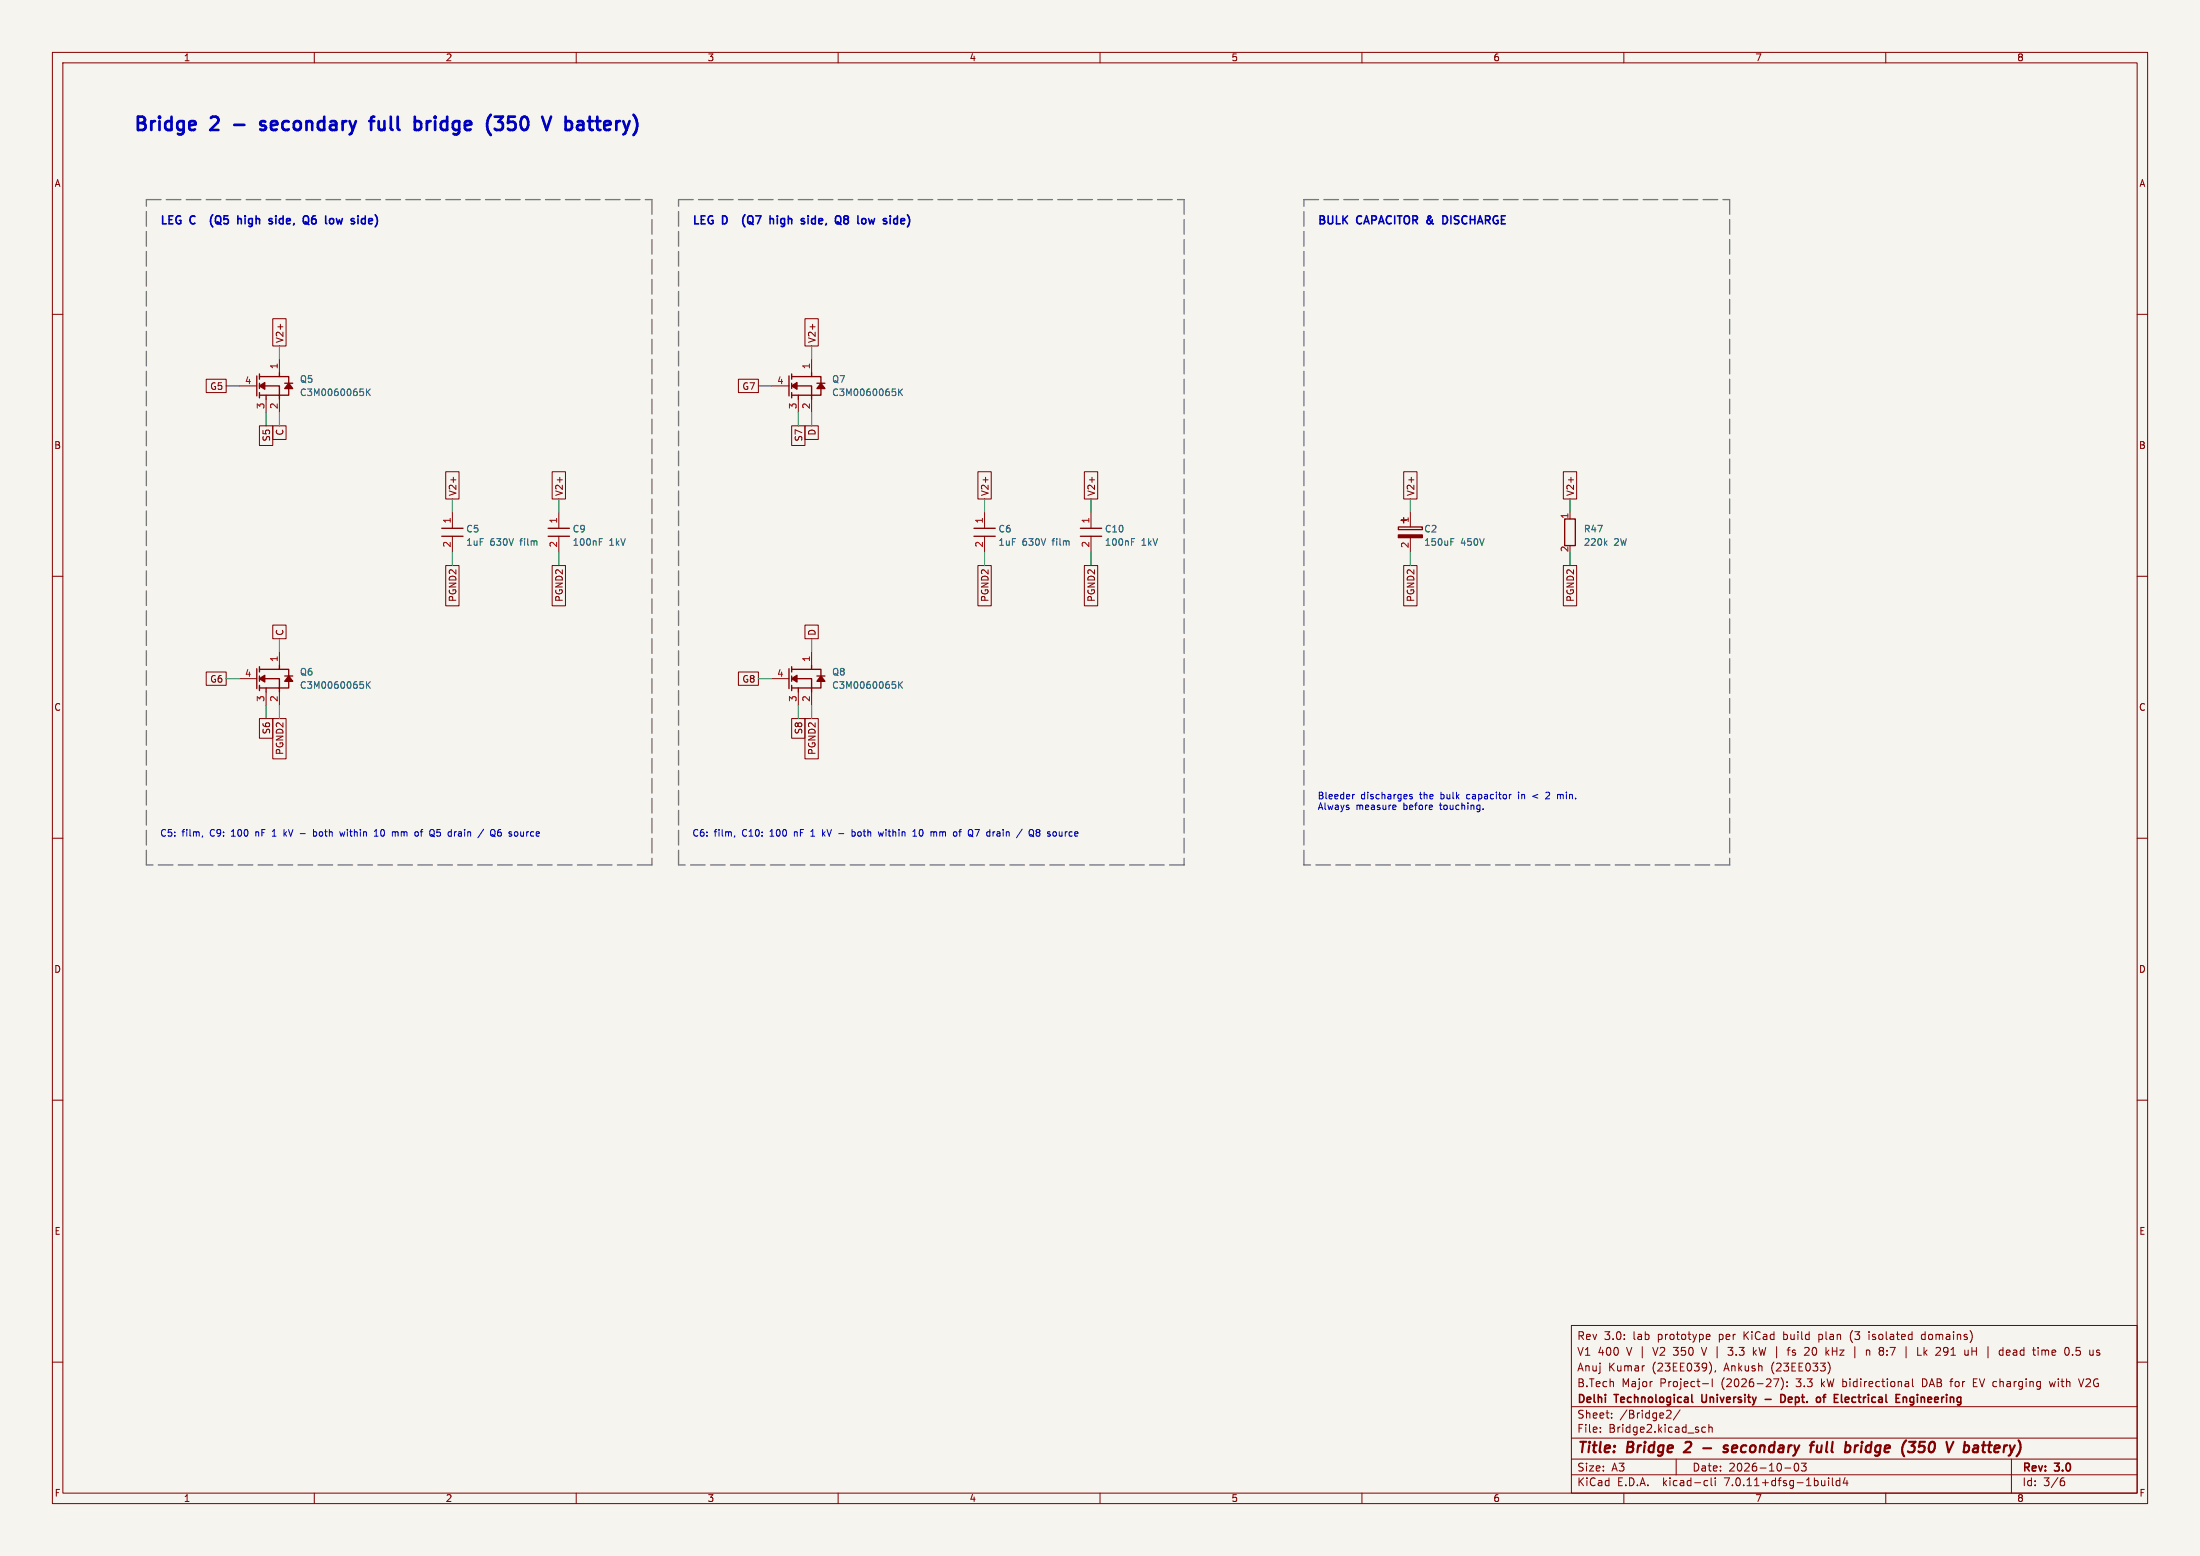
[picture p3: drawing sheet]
(kicad_sch
 (version 20260306)
 (generator "eeschema")
 (generator_version "10.0")
 (paper "A3")
 (title_block
  (title "Bridge 2 - secondary full bridge (350 V battery)")
  (date "2026-10-03")
  (rev "3.0")
  (company "Delhi Technological University - Dept. of Electrical Engineering")
  (comment 1 "B.Tech Major Project-I (2026-27): 3.3 kW bidirectional DAB for EV charging with V2G")
  (comment 2 "Anuj Kumar (23EE039), Ankush (23EE033)")
  (comment 3 "V1 400 V | V2 350 V | 3.3 kW | fs 20 kHz | n 8:7 | Lk 291 uH | dead time 0.5 us")
  (comment 4 "Rev 3.0: lab prototype per KiCad build plan (3 isolated domains)"))
 (lib_symbols
  (symbol "DAB_3k3W:C" (exclude_from_sim no) (in_bom yes) (on_board yes)
   (in_pos_files yes)
   (duplicate_pin_numbers_are_jumpers no)
   (property "Reference" "C" (at 0 5.08 0) (show_name no) (do_not_autoplace no) (effects (font (size 1.27 1.27))))
   (property "Value" "C" (at 0 -5.08 0) (show_name no) (do_not_autoplace no) (effects (font (size 1.27 1.27))))
   (property "Footprint" "" (at 0 0 0) (show_name no) (do_not_autoplace no) (hide yes) (effects (font (size 1.27 1.27))))
   (property "Datasheet" "" (at 0 0 0) (show_name no) (do_not_autoplace no) (hide yes) (effects (font (size 1.27 1.27))))
   (property "Description" "Capacitor" (at 0 0 0) (show_name no) (do_not_autoplace no) (hide yes) (effects (font (size 1.27 1.27))))
   (symbol "C_0_1"
    (polyline (pts (xy -2.032 0.762) (xy 2.032 0.762)) (stroke (width 0.254) (type default)) (fill (type none)))
    (polyline (pts (xy -2.032 -0.762) (xy 2.032 -0.762)) (stroke (width 0.254) (type default)) (fill (type none))))
   (symbol "C_1_1"
    (pin passive line (at 0 3.81 270) (length 3.048) (name "" (effects (font (size 1.27 1.27)))) (number "1" (effects (font (size 1.27 1.27)))))
    (pin passive line (at 0 -3.81 90) (length 3.048) (name "" (effects (font (size 1.27 1.27)))) (number "2" (effects (font (size 1.27 1.27))))))
   (embedded_fonts no))
  (symbol "DAB_3k3W:C_Polarized" (exclude_from_sim no) (in_bom yes) (on_board yes)
   (in_pos_files yes)
   (duplicate_pin_numbers_are_jumpers no)
   (property "Reference" "C" (at 0 5.08 0) (show_name no) (do_not_autoplace no) (effects (font (size 1.27 1.27))))
   (property "Value" "C_Polarized" (at 0 -5.08 0) (show_name no) (do_not_autoplace no) (effects (font (size 1.27 1.27))))
   (property "Footprint" "" (at 0 0 0) (show_name no) (do_not_autoplace no) (hide yes) (effects (font (size 1.27 1.27))))
   (property "Datasheet" "" (at 0 0 0) (show_name no) (do_not_autoplace no) (hide yes) (effects (font (size 1.27 1.27))))
   (property "Description" "Polarized capacitor" (at 0 0 0) (show_name no) (do_not_autoplace no) (hide yes) (effects (font (size 1.27 1.27))))
   (symbol "C_Polarized_0_1"
    (rectangle (start -2.286 0.508) (end 2.286 1.016) (stroke (width 0.254) (type default)) (fill (type none)))
    (rectangle (start -2.286 -0.508) (end 2.286 -1.016) (stroke (width 0.254) (type default)) (fill (type outline)))
    (polyline (pts (xy -1.778 2.286) (xy -0.762 2.286)) (stroke (width 0.254) (type default)) (fill (type none)))
    (polyline (pts (xy -1.27 2.794) (xy -1.27 1.778)) (stroke (width 0.254) (type default)) (fill (type none))))
   (symbol "C_Polarized_1_1"
    (pin passive line (at 0 3.81 270) (length 2.794) (name "" (effects (font (size 1.27 1.27)))) (number "1" (effects (font (size 1.27 1.27)))))
    (pin passive line (at 0 -3.81 90) (length 2.794) (name "" (effects (font (size 1.27 1.27)))) (number "2" (effects (font (size 1.27 1.27))))))
   (embedded_fonts no))
  (symbol "DAB_3k3W:Q_NMOS_DSKG"
   (pin_names
    (offset 0.254) (hide yes)) (exclude_from_sim no) (in_bom yes) (on_board yes)
   (in_pos_files yes)
   (duplicate_pin_numbers_are_jumpers no)
   (property "Reference" "Q" (at 0 6.35 0) (show_name no) (do_not_autoplace no) (effects (font (size 1.27 1.27))))
   (property "Value" "Q_NMOS_DSKG" (at 0 -6.35 0) (show_name no) (do_not_autoplace no) (effects (font (size 1.27 1.27))))
   (property "Footprint" "" (at 0 0 0) (show_name no) (do_not_autoplace no) (hide yes) (effects (font (size 1.27 1.27))))
   (property "Datasheet" "" (at 0 0 0) (show_name no) (do_not_autoplace no) (hide yes) (effects (font (size 1.27 1.27))))
   (property "Description" "N-MOSFET with Kelvin source: 1 D, 2 S, 3 KS, 4 G" (at 0 0 0) (show_name no) (do_not_autoplace no) (hide yes) (effects (font (size 1.27 1.27))))
   (symbol "Q_NMOS_DSKG_0_1"
    (polyline (pts (xy -1.778 1.905) (xy -1.778 -1.905)) (stroke (width 0.254) (type default)) (fill (type none)))
    (polyline (pts (xy -1.27 2.286) (xy -1.27 1.27)) (stroke (width 0.254) (type default)) (fill (type none)))
    (polyline (pts (xy -1.27 1.778) (xy 2.54 1.778) (xy 2.54 2.54)) (stroke (width 0.254) (type default)) (fill (type none)))
    (polyline (pts (xy -1.27 0.508) (xy -1.27 -0.508)) (stroke (width 0.254) (type default)) (fill (type none)))
    (polyline (pts (xy -1.27 0) (xy 2.54 0) (xy 2.54 -1.778)) (stroke (width 0.254) (type default)) (fill (type none)))
    (polyline (pts (xy -1.27 0) (xy -0.254 0.635) (xy -0.254 -0.635) (xy -1.27 0)) (stroke (width 0.254) (type default)) (fill (type outline)))
    (polyline (pts (xy -1.27 -1.27) (xy -1.27 -2.286)) (stroke (width 0.254) (type default)) (fill (type none)))
    (polyline (pts (xy -1.27 -1.778) (xy 2.54 -1.778) (xy 2.54 -2.54)) (stroke (width 0.254) (type default)) (fill (type none)))
    (polyline (pts (xy 0 -1.778) (xy 0 -2.54)) (stroke (width 0.254) (type default)) (fill (type none)))
    (polyline (pts (xy 2.54 1.778) (xy 4.318 1.778) (xy 4.318 -1.778) (xy 2.54 -1.778)) (stroke (width 0.254) (type default)) (fill (type none)))
    (polyline (pts (xy 3.556 0.508) (xy 5.08 0.508)) (stroke (width 0.254) (type default)) (fill (type none)))
    (polyline (pts (xy 3.556 -0.508) (xy 5.08 -0.508) (xy 4.318 0.508) (xy 3.556 -0.508)) (stroke (width 0.254) (type default)) (fill (type outline))))
   (symbol "Q_NMOS_DSKG_1_1"
    (pin passive line (at 2.54 5.08 270) (length 2.54) (name "D" (effects (font (size 1.27 1.27)))) (number "1" (effects (font (size 1.27 1.27)))))
    (pin passive line (at 2.54 -5.08 90) (length 2.54) (name "S" (effects (font (size 1.27 1.27)))) (number "2" (effects (font (size 1.27 1.27)))))
    (pin passive line (at 0 -5.08 90) (length 2.54) (name "KS" (effects (font (size 1.27 1.27)))) (number "3" (effects (font (size 1.27 1.27)))))
    (pin input line (at -5.08 0 0) (length 3.302) (name "G" (effects (font (size 1.27 1.27)))) (number "4" (effects (font (size 1.27 1.27))))))
   (embedded_fonts no))
  (symbol "DAB_3k3W:R" (exclude_from_sim no) (in_bom yes) (on_board yes)
   (in_pos_files yes)
   (duplicate_pin_numbers_are_jumpers no)
   (property "Reference" "R" (at 0 5.08 0) (show_name no) (do_not_autoplace no) (effects (font (size 1.27 1.27))))
   (property "Value" "R" (at 0 -5.08 0) (show_name no) (do_not_autoplace no) (effects (font (size 1.27 1.27))))
   (property "Footprint" "" (at 0 0 0) (show_name no) (do_not_autoplace no) (hide yes) (effects (font (size 1.27 1.27))))
   (property "Datasheet" "" (at 0 0 0) (show_name no) (do_not_autoplace no) (hide yes) (effects (font (size 1.27 1.27))))
   (property "Description" "Resistor" (at 0 0 0) (show_name no) (do_not_autoplace no) (hide yes) (effects (font (size 1.27 1.27))))
   (symbol "R_0_1"
    (rectangle (start -1.016 -2.54) (end 1.016 2.54) (stroke (width 0.254) (type default)) (fill (type none))))
   (symbol "R_1_1"
    (pin passive line (at 0 3.81 270) (length 1.27) (name "" (effects (font (size 1.27 1.27)))) (number "1" (effects (font (size 1.27 1.27)))))
    (pin passive line (at 0 -3.81 90) (length 1.27) (name "" (effects (font (size 1.27 1.27)))) (number "2" (effects (font (size 1.27 1.27))))))
   (embedded_fonts no)))
 (text "Bridge 2 - secondary full bridge (350 V battery)"
  (exclude_from_sim no)
  (at 25.4 25.4 0)
  (effects (font (size 2.54 2.54)
    (bold yes)) (justify left bottom)))
 (text "LEG C  (Q5 high side, Q6 low side)"
  (exclude_from_sim no)
  (at 30.48 43.18 0)
  (effects (font (size 1.524 1.524)
    (bold yes)) (justify left bottom)))
 (text "C6: film, C10: 100 nF 1 kV - both within 10 mm of Q7 drain / Q8 source"
  (exclude_from_sim no)
  (at 132.08 160.02 0)
  (effects (font (size 1.27 1.27)) (justify left bottom)))
 (text "LEG D  (Q7 high side, Q8 low side)"
  (exclude_from_sim no)
  (at 132.08 43.18 0)
  (effects (font (size 1.524 1.524)
    (bold yes)) (justify left bottom)))
 (text "Bleeder discharges the bulk capacitor in < 2 min.\nAlways measure before touching."
  (exclude_from_sim no)
  (at 251.46 154.94 0)
  (effects (font (size 1.27 1.27)) (justify left bottom)))
 (text "C5: film, C9: 100 nF 1 kV - both within 10 mm of Q5 drain / Q6 source"
  (exclude_from_sim no)
  (at 30.48 160.02 0)
  (effects (font (size 1.27 1.27)) (justify left bottom)))
 (text "BULK CAPACITOR & DISCHARGE"
  (exclude_from_sim no)
  (at 251.46 43.18 0)
  (effects (font (size 1.524 1.524)
    (bold yes)) (justify left bottom)))
 (polyline
  (pts (xy 124.46 38.1) (xy 124.46 165.1))
  (stroke (width 0.254) (type dash) (color 120 120 120 1)))
 (polyline
  (pts (xy 27.94 165.1) (xy 27.94 38.1))
  (stroke (width 0.254) (type dash) (color 120 120 120 1)))
 (wire
  (pts (xy 299.72 105.41) (xy 299.72 107.95))
  (stroke (width 0) (type default)))
 (wire
  (pts (xy 106.68 105.41) (xy 106.68 107.95))
  (stroke (width 0) (type default)))
 (wire
  (pts (xy 50.8 78.74) (xy 50.8 81.28))
  (stroke (width 0) (type default)))
 (wire
  (pts (xy 154.94 68.58) (xy 154.94 66.04))
  (stroke (width 0) (type default)))
 (polyline
  (pts (xy 330.2 38.1) (xy 330.2 165.1))
  (stroke (width 0.254) (type dash) (color 120 120 120 1)))
 (polyline
  (pts (xy 27.94 38.1) (xy 124.46 38.1))
  (stroke (width 0.254) (type dash) (color 120 120 120 1)))
 (wire
  (pts (xy 208.28 97.79) (xy 208.28 95.25))
  (stroke (width 0) (type default)))
 (wire
  (pts (xy 45.72 129.54) (xy 43.18 129.54))
  (stroke (width 0) (type default)))
 (polyline
  (pts (xy 129.54 38.1) (xy 226.06 38.1))
  (stroke (width 0.254) (type dash) (color 120 120 120 1)))
 (wire
  (pts (xy 50.8 134.62) (xy 50.8 137.16))
  (stroke (width 0) (type default)))
 (wire
  (pts (xy 154.94 124.46) (xy 154.94 121.92))
  (stroke (width 0) (type default)))
 (wire
  (pts (xy 269.24 105.41) (xy 269.24 107.95))
  (stroke (width 0) (type default)))
 (wire
  (pts (xy 86.36 105.41) (xy 86.36 107.95))
  (stroke (width 0) (type default)))
 (polyline
  (pts (xy 129.54 165.1) (xy 129.54 38.1))
  (stroke (width 0.254) (type dash) (color 120 120 120 1)))
 (wire
  (pts (xy 299.72 97.79) (xy 299.72 95.25))
  (stroke (width 0) (type default)))
 (wire
  (pts (xy 269.24 97.79) (xy 269.24 95.25))
  (stroke (width 0) (type default)))
 (polyline
  (pts (xy 124.46 165.1) (xy 27.94 165.1))
  (stroke (width 0.254) (type dash) (color 120 120 120 1)))
 (wire
  (pts (xy 106.68 97.79) (xy 106.68 95.25))
  (stroke (width 0) (type default)))
 (wire
  (pts (xy 147.32 129.54) (xy 144.78 129.54))
  (stroke (width 0) (type default)))
 (wire
  (pts (xy 208.28 105.41) (xy 208.28 107.95))
  (stroke (width 0) (type default)))
 (wire
  (pts (xy 53.34 124.46) (xy 53.34 121.92))
  (stroke (width 0) (type default)))
 (polyline
  (pts (xy 248.92 38.1) (xy 330.2 38.1))
  (stroke (width 0.254) (type dash) (color 120 120 120 1)))
 (polyline
  (pts (xy 226.06 38.1) (xy 226.06 165.1))
  (stroke (width 0.254) (type dash) (color 120 120 120 1)))
 (wire
  (pts (xy 152.4 134.62) (xy 152.4 137.16))
  (stroke (width 0) (type default)))
 (wire
  (pts (xy 187.96 97.79) (xy 187.96 95.25))
  (stroke (width 0) (type default)))
 (wire
  (pts (xy 154.94 134.62) (xy 154.94 137.16))
  (stroke (width 0) (type default)))
 (wire
  (pts (xy 45.72 73.66) (xy 43.18 73.66))
  (stroke (width 0) (type default)))
 (polyline
  (pts (xy 226.06 165.1) (xy 129.54 165.1))
  (stroke (width 0.254) (type dash) (color 120 120 120 1)))
 (wire
  (pts (xy 147.32 73.66) (xy 144.78 73.66))
  (stroke (width 0) (type default)))
 (wire
  (pts (xy 53.34 78.74) (xy 53.34 81.28))
  (stroke (width 0) (type default)))
 (wire
  (pts (xy 86.36 97.79) (xy 86.36 95.25))
  (stroke (width 0) (type default)))
 (polyline
  (pts (xy 330.2 165.1) (xy 248.92 165.1))
  (stroke (width 0.254) (type dash) (color 120 120 120 1)))
 (wire
  (pts (xy 187.96 105.41) (xy 187.96 107.95))
  (stroke (width 0) (type default)))
 (wire
  (pts (xy 154.94 78.74) (xy 154.94 81.28))
  (stroke (width 0) (type default)))
 (wire
  (pts (xy 53.34 68.58) (xy 53.34 66.04))
  (stroke (width 0) (type default)))
 (wire
  (pts (xy 152.4 78.74) (xy 152.4 81.28))
  (stroke (width 0) (type default)))
 (wire
  (pts (xy 53.34 134.62) (xy 53.34 137.16))
  (stroke (width 0) (type default)))
 (polyline
  (pts (xy 248.92 165.1) (xy 248.92 38.1))
  (stroke (width 0.254) (type dash) (color 120 120 120 1)))
 (global_label "C"
  (shape passive)
  (at 53.34 81.28 270)
  (fields_autoplaced yes)
  (effects (font (size 1.27 1.27)) (justify right))
  (property "Intersheetrefs" "${INTERSHEET_REFS}" (at 53.34 81.28 0) (hide yes) (show_name no) (do_not_autoplace no) (effects (font (size 1.27 1.27)))))
 (global_label "PGND2"
  (shape passive)
  (at 86.36 107.95 270)
  (fields_autoplaced yes)
  (effects (font (size 1.27 1.27)) (justify right))
  (property "Intersheetrefs" "${INTERSHEET_REFS}" (at 86.36 107.95 0) (hide yes) (show_name no) (do_not_autoplace no) (effects (font (size 1.27 1.27)))))
 (global_label "V2+"
  (shape passive)
  (at 187.96 95.25 90)
  (fields_autoplaced yes)
  (effects (font (size 1.27 1.27)) (justify left))
  (property "Intersheetrefs" "${INTERSHEET_REFS}" (at 187.96 95.25 0) (hide yes) (show_name no) (do_not_autoplace no) (effects (font (size 1.27 1.27)))))
 (global_label "V2+"
  (shape passive)
  (at 269.24 95.25 90)
  (fields_autoplaced yes)
  (effects (font (size 1.27 1.27)) (justify left))
  (property "Intersheetrefs" "${INTERSHEET_REFS}" (at 269.24 95.25 0) (hide yes) (show_name no) (do_not_autoplace no) (effects (font (size 1.27 1.27)))))
 (global_label "V2+"
  (shape passive)
  (at 86.36 95.25 90)
  (fields_autoplaced yes)
  (effects (font (size 1.27 1.27)) (justify left))
  (property "Intersheetrefs" "${INTERSHEET_REFS}" (at 86.36 95.25 0) (hide yes) (show_name no) (do_not_autoplace no) (effects (font (size 1.27 1.27)))))
 (global_label "V2+"
  (shape passive)
  (at 154.94 66.04 90)
  (fields_autoplaced yes)
  (effects (font (size 1.27 1.27)) (justify left))
  (property "Intersheetrefs" "${INTERSHEET_REFS}" (at 154.94 66.04 0) (hide yes) (show_name no) (do_not_autoplace no) (effects (font (size 1.27 1.27)))))
 (global_label "G8"
  (shape passive)
  (at 144.78 129.54 180)
  (fields_autoplaced yes)
  (effects (font (size 1.27 1.27)) (justify right))
  (property "Intersheetrefs" "${INTERSHEET_REFS}" (at 144.78 129.54 0) (hide yes) (show_name no) (do_not_autoplace no) (effects (font (size 1.27 1.27)))))
 (global_label "S5"
  (shape passive)
  (at 50.8 81.28 270)
  (fields_autoplaced yes)
  (effects (font (size 1.27 1.27)) (justify right))
  (property "Intersheetrefs" "${INTERSHEET_REFS}" (at 50.8 81.28 0) (hide yes) (show_name no) (do_not_autoplace no) (effects (font (size 1.27 1.27)))))
 (global_label "V2+"
  (shape passive)
  (at 106.68 95.25 90)
  (fields_autoplaced yes)
  (effects (font (size 1.27 1.27)) (justify left))
  (property "Intersheetrefs" "${INTERSHEET_REFS}" (at 106.68 95.25 0) (hide yes) (show_name no) (do_not_autoplace no) (effects (font (size 1.27 1.27)))))
 (global_label "V2+"
  (shape passive)
  (at 299.72 95.25 90)
  (fields_autoplaced yes)
  (effects (font (size 1.27 1.27)) (justify left))
  (property "Intersheetrefs" "${INTERSHEET_REFS}" (at 299.72 95.25 0) (hide yes) (show_name no) (do_not_autoplace no) (effects (font (size 1.27 1.27)))))
 (global_label "S8"
  (shape passive)
  (at 152.4 137.16 270)
  (fields_autoplaced yes)
  (effects (font (size 1.27 1.27)) (justify right))
  (property "Intersheetrefs" "${INTERSHEET_REFS}" (at 152.4 137.16 0) (hide yes) (show_name no) (do_not_autoplace no) (effects (font (size 1.27 1.27)))))
 (global_label "S7"
  (shape passive)
  (at 152.4 81.28 270)
  (fields_autoplaced yes)
  (effects (font (size 1.27 1.27)) (justify right))
  (property "Intersheetrefs" "${INTERSHEET_REFS}" (at 152.4 81.28 0) (hide yes) (show_name no) (do_not_autoplace no) (effects (font (size 1.27 1.27)))))
 (global_label "PGND2"
  (shape passive)
  (at 53.34 137.16 270)
  (fields_autoplaced yes)
  (effects (font (size 1.27 1.27)) (justify right))
  (property "Intersheetrefs" "${INTERSHEET_REFS}" (at 53.34 137.16 0) (hide yes) (show_name no) (do_not_autoplace no) (effects (font (size 1.27 1.27)))))
 (global_label "G6"
  (shape passive)
  (at 43.18 129.54 180)
  (fields_autoplaced yes)
  (effects (font (size 1.27 1.27)) (justify right))
  (property "Intersheetrefs" "${INTERSHEET_REFS}" (at 43.18 129.54 0) (hide yes) (show_name no) (do_not_autoplace no) (effects (font (size 1.27 1.27)))))
 (global_label "PGND2"
  (shape passive)
  (at 269.24 107.95 270)
  (fields_autoplaced yes)
  (effects (font (size 1.27 1.27)) (justify right))
  (property "Intersheetrefs" "${INTERSHEET_REFS}" (at 269.24 107.95 0) (hide yes) (show_name no) (do_not_autoplace no) (effects (font (size 1.27 1.27)))))
 (global_label "PGND2"
  (shape passive)
  (at 208.28 107.95 270)
  (fields_autoplaced yes)
  (effects (font (size 1.27 1.27)) (justify right))
  (property "Intersheetrefs" "${INTERSHEET_REFS}" (at 208.28 107.95 0) (hide yes) (show_name no) (do_not_autoplace no) (effects (font (size 1.27 1.27)))))
 (global_label "V2+"
  (shape passive)
  (at 53.34 66.04 90)
  (fields_autoplaced yes)
  (effects (font (size 1.27 1.27)) (justify left))
  (property "Intersheetrefs" "${INTERSHEET_REFS}" (at 53.34 66.04 0) (hide yes) (show_name no) (do_not_autoplace no) (effects (font (size 1.27 1.27)))))
 (global_label "S6"
  (shape passive)
  (at 50.8 137.16 270)
  (fields_autoplaced yes)
  (effects (font (size 1.27 1.27)) (justify right))
  (property "Intersheetrefs" "${INTERSHEET_REFS}" (at 50.8 137.16 0) (hide yes) (show_name no) (do_not_autoplace no) (effects (font (size 1.27 1.27)))))
 (global_label "PGND2"
  (shape passive)
  (at 106.68 107.95 270)
  (fields_autoplaced yes)
  (effects (font (size 1.27 1.27)) (justify right))
  (property "Intersheetrefs" "${INTERSHEET_REFS}" (at 106.68 107.95 0) (hide yes) (show_name no) (do_not_autoplace no) (effects (font (size 1.27 1.27)))))
 (global_label "D"
  (shape passive)
  (at 154.94 121.92 90)
  (fields_autoplaced yes)
  (effects (font (size 1.27 1.27)) (justify left))
  (property "Intersheetrefs" "${INTERSHEET_REFS}" (at 154.94 121.92 0) (hide yes) (show_name no) (do_not_autoplace no) (effects (font (size 1.27 1.27)))))
 (global_label "PGND2"
  (shape passive)
  (at 187.96 107.95 270)
  (fields_autoplaced yes)
  (effects (font (size 1.27 1.27)) (justify right))
  (property "Intersheetrefs" "${INTERSHEET_REFS}" (at 187.96 107.95 0) (hide yes) (show_name no) (do_not_autoplace no) (effects (font (size 1.27 1.27)))))
 (global_label "PGND2"
  (shape passive)
  (at 154.94 137.16 270)
  (fields_autoplaced yes)
  (effects (font (size 1.27 1.27)) (justify right))
  (property "Intersheetrefs" "${INTERSHEET_REFS}" (at 154.94 137.16 0) (hide yes) (show_name no) (do_not_autoplace no) (effects (font (size 1.27 1.27)))))
 (global_label "V2+"
  (shape passive)
  (at 208.28 95.25 90)
  (fields_autoplaced yes)
  (effects (font (size 1.27 1.27)) (justify left))
  (property "Intersheetrefs" "${INTERSHEET_REFS}" (at 208.28 95.25 0) (hide yes) (show_name no) (do_not_autoplace no) (effects (font (size 1.27 1.27)))))
 (global_label "G5"
  (shape passive)
  (at 43.18 73.66 180)
  (fields_autoplaced yes)
  (effects (font (size 1.27 1.27)) (justify right))
  (property "Intersheetrefs" "${INTERSHEET_REFS}" (at 43.18 73.66 0) (hide yes) (show_name no) (do_not_autoplace no) (effects (font (size 1.27 1.27)))))
 (global_label "G7"
  (shape passive)
  (at 144.78 73.66 180)
  (fields_autoplaced yes)
  (effects (font (size 1.27 1.27)) (justify right))
  (property "Intersheetrefs" "${INTERSHEET_REFS}" (at 144.78 73.66 0) (hide yes) (show_name no) (do_not_autoplace no) (effects (font (size 1.27 1.27)))))
 (global_label "D"
  (shape passive)
  (at 154.94 81.28 270)
  (fields_autoplaced yes)
  (effects (font (size 1.27 1.27)) (justify right))
  (property "Intersheetrefs" "${INTERSHEET_REFS}" (at 154.94 81.28 0) (hide yes) (show_name no) (do_not_autoplace no) (effects (font (size 1.27 1.27)))))
 (global_label "C"
  (shape passive)
  (at 53.34 121.92 90)
  (fields_autoplaced yes)
  (effects (font (size 1.27 1.27)) (justify left))
  (property "Intersheetrefs" "${INTERSHEET_REFS}" (at 53.34 121.92 0) (hide yes) (show_name no) (do_not_autoplace no) (effects (font (size 1.27 1.27)))))
 (global_label "PGND2"
  (shape passive)
  (at 299.72 107.95 270)
  (fields_autoplaced yes)
  (effects (font (size 1.27 1.27)) (justify right))
  (property "Intersheetrefs" "${INTERSHEET_REFS}" (at 299.72 107.95 0) (hide yes) (show_name no) (do_not_autoplace no) (effects (font (size 1.27 1.27)))))
 (symbol
  (lib_id "DAB_3k3W:C")
  (at 86.36 101.6 0)
  (unit 1)
  (body_style 1)
  (exclude_from_sim no)
  (in_bom yes)
  (on_board yes)
  (in_pos_files yes)
  (dnp no)
  (property "Reference" "C5" (at 88.9 100.965 0) (show_name no) (do_not_autoplace no) (effects (font (size 1.27 1.27)) (justify left)))
  (property "Value" "1uF 630V film" (at 88.9 103.505 0) (show_name no) (do_not_autoplace no) (effects (font (size 1.27 1.27)) (justify left)))
  (property "Footprint" "Capacitor_THT:C_Rect_L26.5mm_W11.5mm_P22.50mm_MKS4" (at 86.36 101.6 0) (hide yes) (show_name no) (do_not_autoplace no) (effects (font (size 1.27 1.27)) (justify left)))
  (property "Datasheet" "" (at 86.36 101.6 0) (hide yes) (show_name no) (do_not_autoplace no) (effects (font (size 1.27 1.27)) (justify left)))
  (property "Description" "Polypropylene film, per-leg commutation capacitor" (at 86.36 101.6 0) (hide yes) (show_name no) (do_not_autoplace no) (effects (font (size 1.27 1.27)) (justify left)))
  (property "MPN" "WIMA MKS4 1uF 630VDC, P22.5 (or KEMET R76)" (at 86.36 101.6 0) (hide yes) (show_name no) (do_not_autoplace no) (effects (font (size 1.27 1.27)) (justify left)))
  (pin "1")
  (pin "2"))
 (symbol
  (lib_id "DAB_3k3W:C")
  (at 106.68 101.6 0)
  (unit 1)
  (body_style 1)
  (exclude_from_sim no)
  (in_bom yes)
  (on_board yes)
  (in_pos_files yes)
  (dnp no)
  (property "Reference" "C9" (at 109.22 100.965 0) (show_name no) (do_not_autoplace no) (effects (font (size 1.27 1.27)) (justify left)))
  (property "Value" "100nF 1kV" (at 109.22 103.505 0) (show_name no) (do_not_autoplace no) (effects (font (size 1.27 1.27)) (justify left)))
  (property "Footprint" "Capacitor_SMD:C_1812_4532Metric" (at 106.68 101.6 0) (hide yes) (show_name no) (do_not_autoplace no) (effects (font (size 1.27 1.27)) (justify left)))
  (property "Datasheet" "" (at 106.68 101.6 0) (hide yes) (show_name no) (do_not_autoplace no) (effects (font (size 1.27 1.27)) (justify left)))
  (property "Description" "HF decoupling right at the leg" (at 106.68 101.6 0) (hide yes) (show_name no) (do_not_autoplace no) (effects (font (size 1.27 1.27)) (justify left)))
  (property "MPN" "KEMET C1812C104KDRAC (1 kV X7R)" (at 106.68 101.6 0) (hide yes) (show_name no) (do_not_autoplace no) (effects (font (size 1.27 1.27)) (justify left)))
  (pin "1")
  (pin "2"))
 (symbol
  (lib_id "DAB_3k3W:C")
  (at 187.96 101.6 0)
  (unit 1)
  (body_style 1)
  (exclude_from_sim no)
  (in_bom yes)
  (on_board yes)
  (in_pos_files yes)
  (dnp no)
  (property "Reference" "C6" (at 190.5 100.965 0) (show_name no) (do_not_autoplace no) (effects (font (size 1.27 1.27)) (justify left)))
  (property "Value" "1uF 630V film" (at 190.5 103.505 0) (show_name no) (do_not_autoplace no) (effects (font (size 1.27 1.27)) (justify left)))
  (property "Footprint" "Capacitor_THT:C_Rect_L26.5mm_W11.5mm_P22.50mm_MKS4" (at 187.96 101.6 0) (hide yes) (show_name no) (do_not_autoplace no) (effects (font (size 1.27 1.27)) (justify left)))
  (property "Datasheet" "" (at 187.96 101.6 0) (hide yes) (show_name no) (do_not_autoplace no) (effects (font (size 1.27 1.27)) (justify left)))
  (property "Description" "Polypropylene film, per-leg commutation capacitor" (at 187.96 101.6 0) (hide yes) (show_name no) (do_not_autoplace no) (effects (font (size 1.27 1.27)) (justify left)))
  (property "MPN" "WIMA MKS4 1uF 630VDC, P22.5 (or KEMET R76)" (at 187.96 101.6 0) (hide yes) (show_name no) (do_not_autoplace no) (effects (font (size 1.27 1.27)) (justify left)))
  (pin "1")
  (pin "2"))
 (symbol
  (lib_id "DAB_3k3W:Q_NMOS_DSKG")
  (at 152.4 129.54 0)
  (unit 1)
  (body_style 1)
  (exclude_from_sim no)
  (in_bom yes)
  (on_board yes)
  (in_pos_files yes)
  (dnp no)
  (property "Reference" "Q8" (at 158.75 128.27 0) (show_name no) (do_not_autoplace no) (effects (font (size 1.27 1.27)) (justify left)))
  (property "Value" "C3M0060065K" (at 158.75 130.81 0) (show_name no) (do_not_autoplace no) (effects (font (size 1.27 1.27)) (justify left)))
  (property "Footprint" "Package_TO_SOT_THT:TO-247-4_Vertical" (at 152.4 129.54 0) (hide yes) (show_name no) (do_not_autoplace no) (effects (font (size 1.27 1.27)) (justify left)))
  (property "Datasheet" "" (at 152.4 129.54 0) (hide yes) (show_name no) (do_not_autoplace no) (effects (font (size 1.27 1.27)) (justify left)))
  (property "Description" "SiC MOSFET 650 V 60 mOhm, TO-247-4 (Kelvin source)" (at 152.4 129.54 0) (hide yes) (show_name no) (do_not_autoplace no) (effects (font (size 1.27 1.27)) (justify left)))
  (property "MPN" "Wolfspeed C3M0060065K" (at 152.4 129.54 0) (hide yes) (show_name no) (do_not_autoplace no) (effects (font (size 1.27 1.27)) (justify left)))
  (pin "1")
  (pin "2")
  (pin "3")
  (pin "4"))
 (symbol
  (lib_id "DAB_3k3W:Q_NMOS_DSKG")
  (at 50.8 73.66 0)
  (unit 1)
  (body_style 1)
  (exclude_from_sim no)
  (in_bom yes)
  (on_board yes)
  (in_pos_files yes)
  (dnp no)
  (property "Reference" "Q5" (at 57.15 72.39 0) (show_name no) (do_not_autoplace no) (effects (font (size 1.27 1.27)) (justify left)))
  (property "Value" "C3M0060065K" (at 57.15 74.93 0) (show_name no) (do_not_autoplace no) (effects (font (size 1.27 1.27)) (justify left)))
  (property "Footprint" "Package_TO_SOT_THT:TO-247-4_Vertical" (at 50.8 73.66 0) (hide yes) (show_name no) (do_not_autoplace no) (effects (font (size 1.27 1.27)) (justify left)))
  (property "Datasheet" "" (at 50.8 73.66 0) (hide yes) (show_name no) (do_not_autoplace no) (effects (font (size 1.27 1.27)) (justify left)))
  (property "Description" "SiC MOSFET 650 V 60 mOhm, TO-247-4 (Kelvin source)" (at 50.8 73.66 0) (hide yes) (show_name no) (do_not_autoplace no) (effects (font (size 1.27 1.27)) (justify left)))
  (property "MPN" "Wolfspeed C3M0060065K" (at 50.8 73.66 0) (hide yes) (show_name no) (do_not_autoplace no) (effects (font (size 1.27 1.27)) (justify left)))
  (pin "1")
  (pin "2")
  (pin "3")
  (pin "4"))
 (symbol
  (lib_id "DAB_3k3W:C")
  (at 208.28 101.6 0)
  (unit 1)
  (body_style 1)
  (exclude_from_sim no)
  (in_bom yes)
  (on_board yes)
  (in_pos_files yes)
  (dnp no)
  (property "Reference" "C10" (at 210.82 100.965 0) (show_name no) (do_not_autoplace no) (effects (font (size 1.27 1.27)) (justify left)))
  (property "Value" "100nF 1kV" (at 210.82 103.505 0) (show_name no) (do_not_autoplace no) (effects (font (size 1.27 1.27)) (justify left)))
  (property "Footprint" "Capacitor_SMD:C_1812_4532Metric" (at 208.28 101.6 0) (hide yes) (show_name no) (do_not_autoplace no) (effects (font (size 1.27 1.27)) (justify left)))
  (property "Datasheet" "" (at 208.28 101.6 0) (hide yes) (show_name no) (do_not_autoplace no) (effects (font (size 1.27 1.27)) (justify left)))
  (property "Description" "HF decoupling right at the leg" (at 208.28 101.6 0) (hide yes) (show_name no) (do_not_autoplace no) (effects (font (size 1.27 1.27)) (justify left)))
  (property "MPN" "KEMET C1812C104KDRAC (1 kV X7R)" (at 208.28 101.6 0) (hide yes) (show_name no) (do_not_autoplace no) (effects (font (size 1.27 1.27)) (justify left)))
  (pin "1")
  (pin "2"))
 (symbol
  (lib_id "DAB_3k3W:C_Polarized")
  (at 269.24 101.6 0)
  (unit 1)
  (body_style 1)
  (exclude_from_sim no)
  (in_bom yes)
  (on_board yes)
  (in_pos_files yes)
  (dnp no)
  (property "Reference" "C2" (at 271.78 100.965 0) (show_name no) (do_not_autoplace no) (effects (font (size 1.27 1.27)) (justify left)))
  (property "Value" "150uF 450V" (at 271.78 103.505 0) (show_name no) (do_not_autoplace no) (effects (font (size 1.27 1.27)) (justify left)))
  (property "Footprint" "Capacitor_THT:CP_Radial_D25.0mm_P10.00mm_SnapIn" (at 269.24 101.6 0) (hide yes) (show_name no) (do_not_autoplace no) (effects (font (size 1.27 1.27)) (justify left)))
  (property "Datasheet" "" (at 269.24 101.6 0) (hide yes) (show_name no) (do_not_autoplace no) (effects (font (size 1.27 1.27)) (justify left)))
  (property "Description" "Battery-side bulk capacitor, snap-in 25 mm" (at 269.24 101.6 0) (hide yes) (show_name no) (do_not_autoplace no) (effects (font (size 1.27 1.27)) (justify left)))
  (property "MPN" "Nichicon LGN2W151MELZ30" (at 269.24 101.6 0) (hide yes) (show_name no) (do_not_autoplace no) (effects (font (size 1.27 1.27)) (justify left)))
  (pin "1")
  (pin "2"))
 (symbol
  (lib_id "DAB_3k3W:R")
  (at 299.72 101.6 0)
  (unit 1)
  (body_style 1)
  (exclude_from_sim no)
  (in_bom yes)
  (on_board yes)
  (in_pos_files yes)
  (dnp no)
  (property "Reference" "R47" (at 302.26 100.965 0) (show_name no) (do_not_autoplace no) (effects (font (size 1.27 1.27)) (justify left)))
  (property "Value" "220k 2W" (at 302.26 103.505 0) (show_name no) (do_not_autoplace no) (effects (font (size 1.27 1.27)) (justify left)))
  (property "Footprint" "Resistor_THT:R_Axial_DIN0617_L17.0mm_D6.0mm_P25.40mm_Horizontal" (at 299.72 101.6 0) (hide yes) (show_name no) (do_not_autoplace no) (effects (font (size 1.27 1.27)) (justify left)))
  (property "Datasheet" "" (at 299.72 101.6 0) (hide yes) (show_name no) (do_not_autoplace no) (effects (font (size 1.27 1.27)) (justify left)))
  (property "Description" "C2 discharge (bleeder), tau ~ 33 s" (at 299.72 101.6 0) (hide yes) (show_name no) (do_not_autoplace no) (effects (font (size 1.27 1.27)) (justify left)))
  (property "MPN" "Vishay PR02000202203JR500" (at 299.72 101.6 0) (hide yes) (show_name no) (do_not_autoplace no) (effects (font (size 1.27 1.27)) (justify left)))
  (pin "1")
  (pin "2"))
 (symbol
  (lib_id "DAB_3k3W:Q_NMOS_DSKG")
  (at 50.8 129.54 0)
  (unit 1)
  (body_style 1)
  (exclude_from_sim no)
  (in_bom yes)
  (on_board yes)
  (in_pos_files yes)
  (dnp no)
  (property "Reference" "Q6" (at 57.15 128.27 0) (show_name no) (do_not_autoplace no) (effects (font (size 1.27 1.27)) (justify left)))
  (property "Value" "C3M0060065K" (at 57.15 130.81 0) (show_name no) (do_not_autoplace no) (effects (font (size 1.27 1.27)) (justify left)))
  (property "Footprint" "Package_TO_SOT_THT:TO-247-4_Vertical" (at 50.8 129.54 0) (hide yes) (show_name no) (do_not_autoplace no) (effects (font (size 1.27 1.27)) (justify left)))
  (property "Datasheet" "" (at 50.8 129.54 0) (hide yes) (show_name no) (do_not_autoplace no) (effects (font (size 1.27 1.27)) (justify left)))
  (property "Description" "SiC MOSFET 650 V 60 mOhm, TO-247-4 (Kelvin source)" (at 50.8 129.54 0) (hide yes) (show_name no) (do_not_autoplace no) (effects (font (size 1.27 1.27)) (justify left)))
  (property "MPN" "Wolfspeed C3M0060065K" (at 50.8 129.54 0) (hide yes) (show_name no) (do_not_autoplace no) (effects (font (size 1.27 1.27)) (justify left)))
  (pin "1")
  (pin "2")
  (pin "3")
  (pin "4"))
 (symbol
  (lib_id "DAB_3k3W:Q_NMOS_DSKG")
  (at 152.4 73.66 0)
  (unit 1)
  (body_style 1)
  (exclude_from_sim no)
  (in_bom yes)
  (on_board yes)
  (in_pos_files yes)
  (dnp no)
  (property "Reference" "Q7" (at 158.75 72.39 0) (show_name no) (do_not_autoplace no) (effects (font (size 1.27 1.27)) (justify left)))
  (property "Value" "C3M0060065K" (at 158.75 74.93 0) (show_name no) (do_not_autoplace no) (effects (font (size 1.27 1.27)) (justify left)))
  (property "Footprint" "Package_TO_SOT_THT:TO-247-4_Vertical" (at 152.4 73.66 0) (hide yes) (show_name no) (do_not_autoplace no) (effects (font (size 1.27 1.27)) (justify left)))
  (property "Datasheet" "" (at 152.4 73.66 0) (hide yes) (show_name no) (do_not_autoplace no) (effects (font (size 1.27 1.27)) (justify left)))
  (property "Description" "SiC MOSFET 650 V 60 mOhm, TO-247-4 (Kelvin source)" (at 152.4 73.66 0) (hide yes) (show_name no) (do_not_autoplace no) (effects (font (size 1.27 1.27)) (justify left)))
  (property "MPN" "Wolfspeed C3M0060065K" (at 152.4 73.66 0) (hide yes) (show_name no) (do_not_autoplace no) (effects (font (size 1.27 1.27)) (justify left)))
  (pin "1")
  (pin "2")
  (pin "3")
  (pin "4")))
